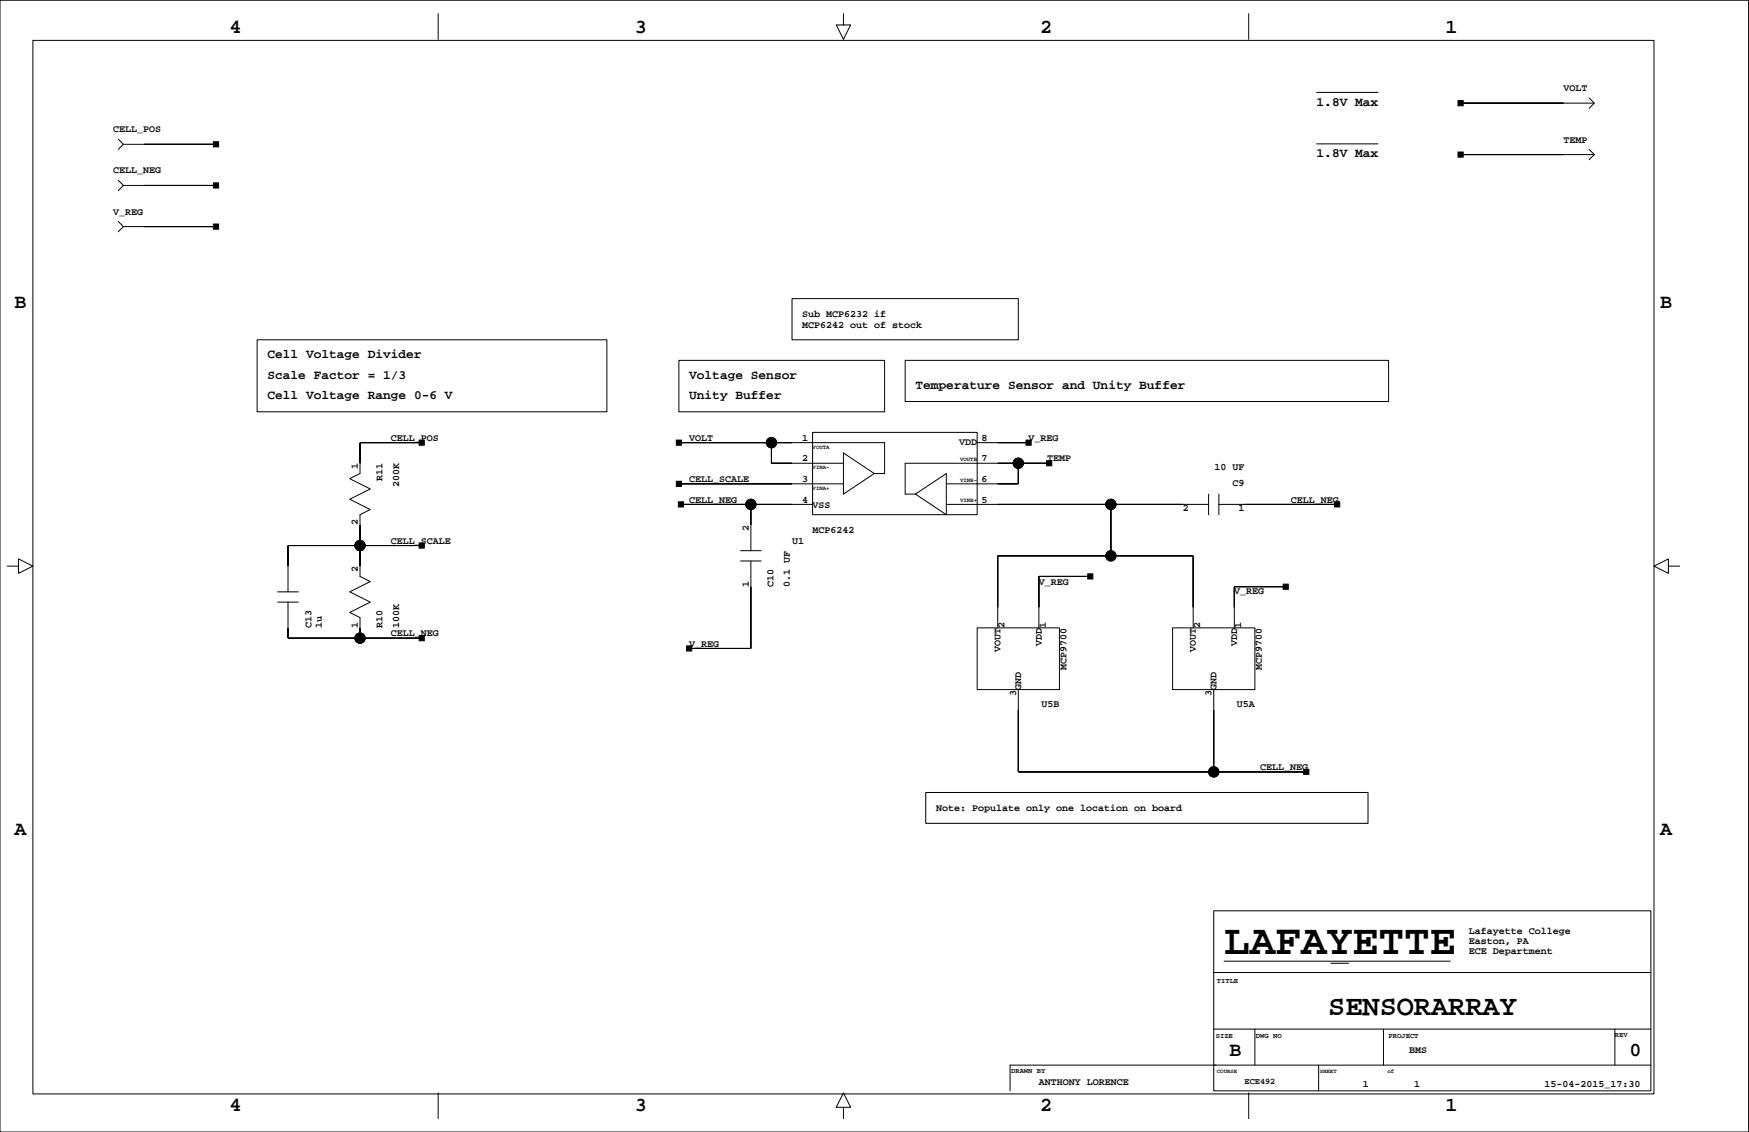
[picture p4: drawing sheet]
<svg xmlns="http://www.w3.org/2000/svg" width="432mm" height="279mm" viewBox="0 0 432 279" stroke-linecap="round" stroke-linejoin="round" font-family="sans-serif">
<g fill="none" stroke="#000" stroke-width=".25">
<path d="M0 .1h431.7v279.3h-431.7zM8.1 10h400.2v260h-400.2zM108.2 3.4v6.3M208.2 3.4v2.8h1.8l-1.8 3.5-1.7-3.5h1.7M308.3 3.4v6.3M29.2 34.3l1.3 1.3-1.3 1.3M30.5 35.6h22.8M325 22.8h15.2M325 35.5h15.2M360.6 38.2h33M360.6 25.5h33M392.3 36.9l1.3 1.3-1.3 1.2"/>
<path d="M392.3 24.2l1.3 1.3-1.3 1.2M29.2 44.5l1.3 1.3-1.3 1.2M29.2 54.7l1.3 1.2-1.3 1.3M30.5 45.8h22.8M30.5 55.9h22.8M195.5 73.7h55.9v10.2h-55.9zM63.5 83.9h86.3v17.7h-86.3zM167.6 88.9h50.8v12.7h-50.8zM223.5 88.9h119.3v10.2h-119.3zM104.1 109.3h-15.2v7.6l-2.6 1.2 5.1 2.6-5.1 2.5 5.1 2.6-2.5 1.2v15.3l2.5 1.2-5.1 2.6 5.1 2.5-5.1 2.6 2.6 1.2v5.1M167.6 109.3h50.8v7.6h-2.5M167.6 119.4h40.6"/>
<path d="M190.5 109.3v5h17.7M200.6 106.7h40.6v20.3h-40.6zM208.2 111.8l7.7 5.1-7.7 5.1zM241.2 109.3h12.7M251.4 114.3v5.1h-17.8M259 114.3h-35.5v7.7h2.5M1.8 139.7h2.8v-1.7l3.5 1.7-3.5 1.8v-1.8M104.1 134.7h-33v11.4M168.1 124.5h32.5M182.8 135.9h5.1M182.8 138.5h5.1M185.4 124.5v11.4"/>
<path d="M185.4 138.5v21.5h-15.3M226 122l7.6-5.1v10.1zM233.6 124.5h64.8M274.3 124.5v12.7M298.4 122v5M300.9 124.5h29.2M300.9 122v5M411.9 139.7v-1.7l-3.6 1.7 3.6 1.8v-1.8h2.8M68.6 146.1h5M68.6 148.6h5M71.1 148.6v8.9h33M241.2 155h20.4v15.2h-20.4z"/>
<path d="M246.3 155v-17.8h48.3v17.8M269.2 142.3h-12.7v12.7M289.5 155h20.3v15.2h-20.3zM317.4 144.8h-12.7v10.2M251.4 170.2v20.3h71.1M299.7 170.2v20.3M228.5 195.6h109.2v7.6h-109.2zM299.7 224.8h107.9v44.4h-107.9zM302.2 237.2h55.9M328.6 237.8h4.3M299.7 240h107.9M299.7 254h107.9"/>
<path d="M309.8 254v8.9M341.6 254v8.9M398.7 254v8.9M108.2 269.8v6.3M208.2 273.3h1.8l-1.8-3.5-1.7 3.5h1.7v2.8M308.3 269.8v6.3M325.6 262.9v6.3M407.6 262.9h-158.2v6.3"/>
<circle cx="190.5" cy="109.3" r="1.27"/>
<circle cx="251.4" cy="114.3" r="1.27"/>
<circle cx="88.9" cy="134.7" r="1.27"/>
<circle cx="185.4" cy="124.5" r="1.27"/>
<circle cx="274.3" cy="137.2" r="1.27"/>
<circle cx="274.3" cy="124.5" r="1.27"/>
<circle cx="88.9" cy="157.5" r="1.27"/>
<circle cx="299.7" cy="190.5" r="1.27"/>
</g>
<g fill="#000" stroke="#000" stroke-width=".25">
<path d="M52.7 35h1.3v1.3h-1.3z" fill-rule="evenodd"/>
<path d="M35.6 35.6h17.7z" fill-rule="evenodd"/>
<path d="M360 37.5h1.2v1.3h-1.2z" fill-rule="evenodd"/>
<path d="M360 24.8h1.2v1.3h-1.2z" fill-rule="evenodd"/>
<path d="M360.6 38.2h25.4z" fill-rule="evenodd"/>
<path d="M360.6 25.5h25.4z" fill-rule="evenodd"/>
<path d="M52.7 45.1h1.3v1.3h-1.3z" fill-rule="evenodd"/>
<path d="M52.7 55.3h1.3v1.3h-1.3z" fill-rule="evenodd"/>
<path d="M35.6 45.8h17.7z" fill-rule="evenodd"/>
<path d="M35.6 55.9h17.7z" fill-rule="evenodd"/>
<path d="M88.9 109.3v5z" fill-rule="evenodd"/>
<path d="M103.5 108.6h1.3v1.3h-1.3z" fill-rule="evenodd"/>
<path d="M88.9 109.3h15.2z" fill-rule="evenodd"/>
<path d="M167 108.6h1.2v1.3h-1.2z" fill-rule="evenodd"/>
<path d="M190.5 109.3v5z" fill-rule="evenodd"/>
<path d="M167.6 109.3h22.9z" fill-rule="evenodd"/>
<path d="M190.5 114.3h5z" fill-rule="evenodd"/>
<path d="M190.5 109.3h5z" fill-rule="evenodd"/>
<path d="M167.6 119.4h27.9z" fill-rule="evenodd"/>
<path d="M251.4 114.3v5.1z" fill-rule="evenodd"/>
<path d="M246.3 119.4h5.1z" fill-rule="evenodd"/>
<path d="M246.3 114.3h5.1z" fill-rule="evenodd"/>
<path d="M253.3 108.6h1.3v1.3h-1.3z" fill-rule="evenodd"/>
<path d="M246.3 109.3h7.6z" fill-rule="evenodd"/>
<path d="M258.4 113.7h1.3v1.3h-1.3z" fill-rule="evenodd"/>
<path d="M251.4 114.3h7.6z" fill-rule="evenodd"/>
<path d="M71.1 134.7v5z" fill-rule="evenodd"/>
<path d="M71.1 134.7h17.8z" fill-rule="evenodd"/>
<path d="M88.9 134.7v5z" fill-rule="evenodd"/>
<path d="M88.9 129.6v5.1z" fill-rule="evenodd"/>
<path d="M103.5 134h1.3v1.3h-1.3z" fill-rule="evenodd"/>
<path d="M88.9 134.7h15.2z" fill-rule="evenodd"/>
<path d="M167 118.8h1.2v1.3h-1.2z" fill-rule="evenodd"/>
<path d="M167.5 123.9h1.2v1.2h-1.2z" fill-rule="evenodd"/>
<path d="M185.4 124.5v5.1z" fill-rule="evenodd"/>
<path d="M168.1 124.5h17.3z" fill-rule="evenodd"/>
<path d="M185.4 124.5h10.1z" fill-rule="evenodd"/>
<path d="M246.3 137.2v12.7z" fill-rule="evenodd"/>
<path d="M246.3 137.2h28z" fill-rule="evenodd"/>
<path d="M246.3 124.5h28z" fill-rule="evenodd"/>
<path d="M274.3 124.5v12.7z" fill-rule="evenodd"/>
<path d="M274.3 124.5h17.7z" fill-rule="evenodd"/>
<path d="M294.6 137.2v12.7z" fill-rule="evenodd"/>
<path d="M274.3 137.2h20.3z" fill-rule="evenodd"/>
<path d="M329.5 123.9h1.3v1.2h-1.3z" fill-rule="evenodd"/>
<path d="M307.3 124.5h22.8z" fill-rule="evenodd"/>
<path d="M71.1 155v2.5z" fill-rule="evenodd"/>
<path d="M71.1 157.5h17.8z" fill-rule="evenodd"/>
<path d="M88.9 155v2.5z" fill-rule="evenodd"/>
<path d="M103.5 156.9h1.3v1.2h-1.3z" fill-rule="evenodd"/>
<path d="M88.9 157.5h15.2z" fill-rule="evenodd"/>
<path d="M185.4 144.8v15.2z" fill-rule="evenodd"/>
<path d="M256.5 142.3v7.6z" fill-rule="evenodd"/>
<path d="M268.5 141.6h1.3v1.3h-1.3z" fill-rule="evenodd"/>
<path d="M256.5 142.3h12.7z" fill-rule="evenodd"/>
<path d="M304.7 144.8v5.1z" fill-rule="evenodd"/>
<path d="M316.8 144.2h1.3v1.2h-1.3z" fill-rule="evenodd"/>
<path d="M304.7 144.8h12.7z" fill-rule="evenodd"/>
<path d="M169.5 159.4h1.3v1.3h-1.3z" fill-rule="evenodd"/>
<path d="M170.1 160h15.3z" fill-rule="evenodd"/>
<path d="M251.4 175.3v15.2z" fill-rule="evenodd"/>
<path d="M299.7 175.3v15.2z" fill-rule="evenodd"/>
<path d="M251.4 190.5h48.3z" fill-rule="evenodd"/>
<path d="M321.9 189.9h1.2v1.3h-1.2z" fill-rule="evenodd"/>
<path d="M299.7 190.5h22.8z" fill-rule="evenodd"/>
<circle cx="190.5" cy="109.3" r="1.27"/>
<circle cx="251.4" cy="114.3" r="1.27"/>
<circle cx="88.9" cy="134.7" r="1.27"/>
<circle cx="185.4" cy="124.5" r="1.27"/>
<circle cx="274.3" cy="137.2" r="1.27"/>
<circle cx="274.3" cy="124.5" r="1.27"/>
<circle cx="88.9" cy="157.5" r="1.27"/>
<circle cx="299.7" cy="190.5" r="1.27"/>
</g>
<text font-size="10.6" x="302.2" y="235.4">LAFAYETTE</text>
<text font-size="7.1" x="327.9" y="250.5">SENSORARRAY</text>
<g font-size="4.9">
<text x="56.7" y="8.1">4</text>
<text x="156.7" y="8.1">3</text>
<text x="256.8" y="8.1">2</text>
<text x="356.8" y="8.1">1</text>
<text x="3.6" y="76.1">B</text>
<text x="409.9" y="76.1">B</text>
<text x="3.6" y="206.1">A</text>
<text x="409.9" y="206.1">A</text>
<text x="303.5" y="260.7">B</text>
<text x="402.3" y="260.7">0</text>
<text x="56.7" y="274.2">4</text>
<text x="156.7" y="274.2">3</text>
<text x="256.8" y="274.2">2</text>
<text x="356.8" y="274.2">1</text>
</g>
<g font-size="3.2">
<text x="325" y="26.2">1.8V Max</text>
<text x="325" y="38.9">1.8V Max</text>
<text x="66" y="88.4">Cell Voltage Divider</text>
<text x="66" y="93.5">Scale Factor = 1/3</text>
<text x="170.1" y="93.5">Voltage Sensor</text>
<text x="226" y="96">Temperature Sensor and Unity Buffer</text>
<text x="66" y="98.5">Cell Voltage Range 0-6 V</text>
<text x="170.1" y="98.5">Unity Buffer</text>
</g>
<g font-size="2.5">
<text x="386" y="22.5">VOLT</text>
<text x="27.9" y="32.6">CELL_POS</text>
<text x="386" y="35.2">TEMP</text>
<text x="27.9" y="42.8">CELL_NEG</text>
<text x="27.9" y="53">V_REG</text>
<text x="198.1" y="78.3">Sub MCP6232 if</text>
<text x="198.1" y="80.9">MCP6242 out of stock</text>
<text x="96.5" y="108.8">CELL_POS</text>
<text x="170.1" y="108.8">VOLT</text>
<text x="198.1" y="108.8">1</text>
<text x="198.1" y="113.9">2</text>
<text x="236.8" y="109.7">VDD</text>
<text x="242.3" y="113.9">7</text>
<text x="242.3" y="108.8">8</text>
<text x="253.9" y="108.8">V_REG</text>
<text x="258.5" y="113.9">TEMP</text>
<text x="88.4" y="115.8" transform="rotate(-90 88.4 115.8)">1</text>
<text x="94.5" y="118.8" transform="rotate(-90 94.5 118.8)">R11</text>
<text x="170.1" y="119">CELL_SCALE</text>
<text x="198.1" y="119">3</text>
<text x="242.3" y="119">6</text>
<text x="299.9" y="116.1">10 UF</text>
<text x="304.3" y="119.9">C9</text>
<text x="98.5" y="120.3" transform="rotate(-90 98.5 120.3)">200K</text>
<text x="170.1" y="124.1">CELL_NEG</text>
<text x="198.1" y="124.1">4</text>
<text x="200.6" y="125.3">VSS</text>
<text x="242.3" y="124.1">5</text>
<text x="318.7" y="124.1">CELL_NEG</text>
<text x="88.4" y="129.6" transform="rotate(-90 88.4 129.6)">2</text>
<text x="184.9" y="131.1" transform="rotate(-90 184.9 131.1)">2</text>
<text x="200.6" y="131.7">MCP6242</text>
<text x="292" y="126.2">2</text>
<text x="305.8" y="126.2">1</text>
<text x="96.5" y="134.2">CELL_SCALE</text>
<text x="195.5" y="134.2">U1</text>
<text x="88.4" y="141.2" transform="rotate(-90 88.4 141.2)">2</text>
<text x="184.9" y="144.8" transform="rotate(-90 184.9 144.8)">1</text>
<text x="191" y="144.8" transform="rotate(-90 191 144.8)">C10</text>
<text x="195" y="144.8" transform="rotate(-90 195 144.8)">0.1 UF</text>
<text x="256.5" y="144.4">V_REG</text>
<text x="304.7" y="146.5">V_REG</text>
<text x="76.9" y="155" transform="rotate(-90 76.9 155)">C13</text>
<text x="79.5" y="155" transform="rotate(-90 79.5 155)">1u</text>
<text x="88.4" y="155" transform="rotate(-90 88.4 155)">1</text>
<text x="94.5" y="155" transform="rotate(-90 94.5 155)">R10</text>
<text x="98.5" y="155" transform="rotate(-90 98.5 155)">100K</text>
<text x="248" y="155" transform="rotate(-90 248 155)">2</text>
<text x="258.2" y="155" transform="rotate(-90 258.2 155)">1</text>
<text x="296.3" y="155" transform="rotate(-90 296.3 155)">2</text>
<text x="306.4" y="155" transform="rotate(-90 306.4 155)">1</text>
<text x="96.5" y="157.1">CELL_NEG</text>
<text x="170.1" y="159.6">V_REG</text>
<text x="247" y="160.9" transform="rotate(-90 247 160.9)">VOUT</text>
<text x="257.2" y="159.4" transform="rotate(-90 257.2 159.4)">VDD</text>
<text x="295.3" y="160.9" transform="rotate(-90 295.3 160.9)">VOUT</text>
<text x="305.4" y="159.4" transform="rotate(-90 305.4 159.4)">VDD</text>
<text x="263.3" y="165.3" transform="rotate(-90 263.3 165.3)">MCP9700</text>
<text x="311.5" y="165.3" transform="rotate(-90 311.5 165.3)">MCP9700</text>
<text x="250.9" y="171.7" transform="rotate(-90 250.9 171.7)">3</text>
<text x="252.1" y="170.2" transform="rotate(-90 252.1 170.2)">GND</text>
<text x="299.1" y="171.7" transform="rotate(-90 299.1 171.7)">3</text>
<text x="300.3" y="170.2" transform="rotate(-90 300.3 170.2)">GND</text>
<text x="257.1" y="174.5">U5B</text>
<text x="305.4" y="174.5">U5A</text>
<text x="311.1" y="190.1">CELL_NEG</text>
<text x="231.1" y="200.2">Note: Populate only one location on board</text>
<text x="362.6" y="233">Easton, PA</text>
<text x="362.6" y="230.5">Lafayette College</text>
<text x="362.6" y="235.5">ECE Department</text>
<text x="347.9" y="259.9">BMS</text>
<text x="256.5" y="267.8">ANTHONY LORENCE</text>
<text x="336.5" y="268.3">1</text>
<text x="349.2" y="268.3">1</text>
<text x="381.3" y="268.3">15-04-2015_17:30</text>
</g>
<text font-size="2.1" x="307.3" y="267.6">ECE492</text>
<g font-size="1.8">
<text x="300.4" y="242.5">TITLE</text>
<text x="300.2" y="256.2">SIZE</text>
<text x="310.1" y="256.2">DWG NO</text>
<text x="342.8" y="256.2">PROJECT</text>
<text x="398.7" y="256">REV</text>
<text x="249.6" y="264.9">DRAWN BY</text>
</g>
<g font-size="1.4">
<text x="200.6" y="110.8">VOUTA</text>
<text x="237" y="113.8">VOUTB</text>
<text x="200.6" y="115.9">VINA-</text>
<text x="237" y="118.9">VINB-</text>
<text x="200.6" y="120.9">VINA+</text>
<text x="237" y="124">VINB+</text>
<text x="300.4" y="264.9">COURSE</text>
<text x="325.8" y="264.9">SHEET</text>
<text x="342.6" y="264.8">of</text>
</g>
</svg>
